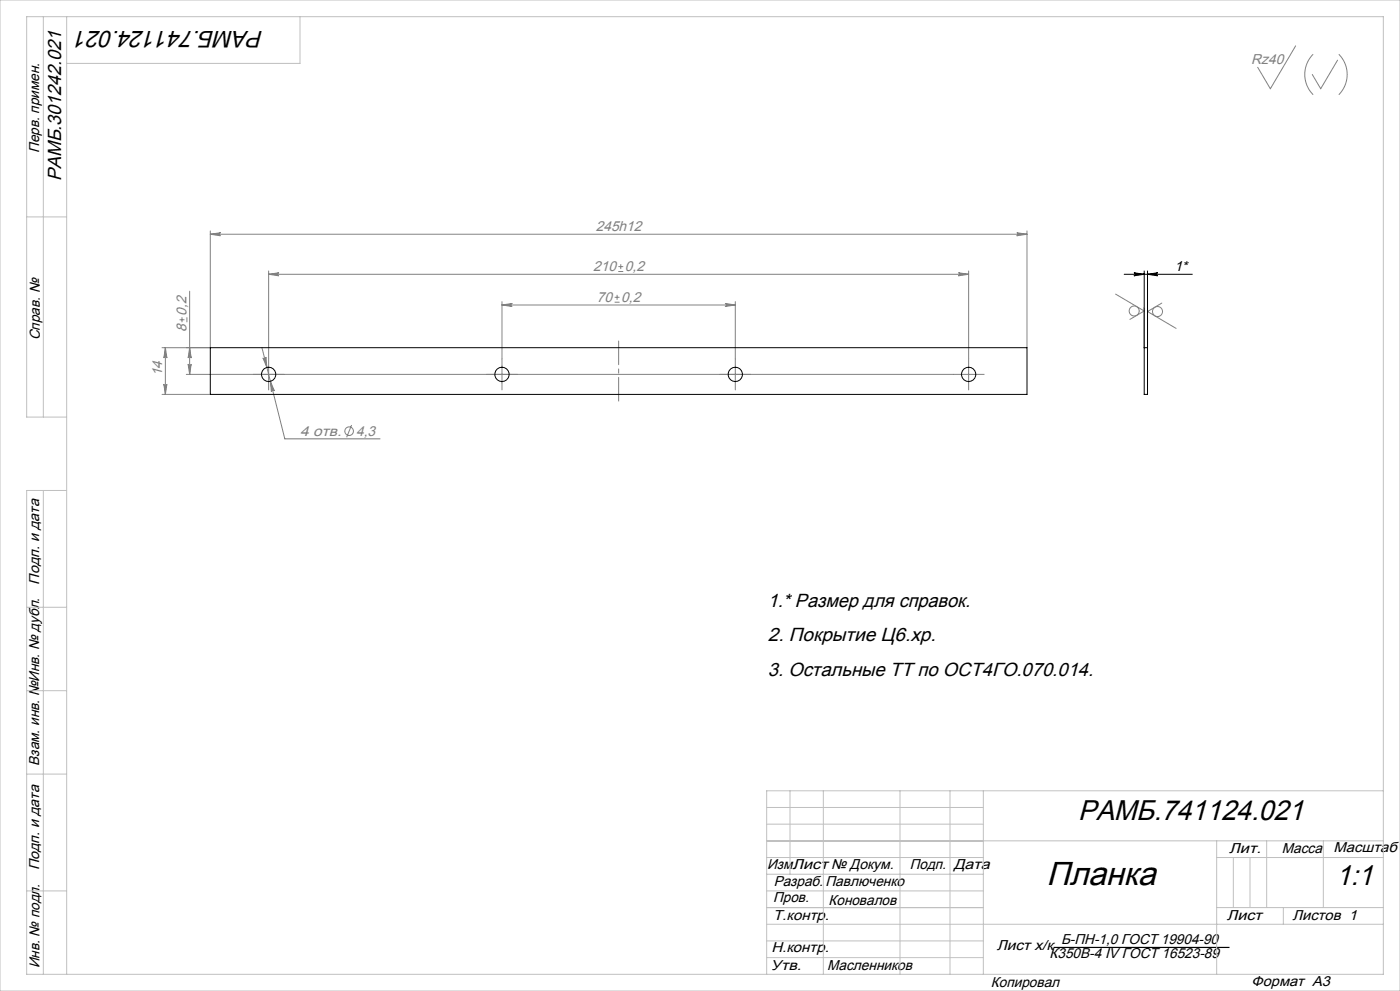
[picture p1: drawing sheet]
<svg xmlns="http://www.w3.org/2000/svg" width="420mm" height="297mm" viewBox="0 0 420 297" stroke-linecap="round" stroke-linejoin="round" font-family="sans-serif">
<g fill="none" stroke="#808080" stroke-width=".3">
<path d="M388.7 13.7l-7.6 12.9-3.8-6.4M393.9 16.3a8.6 8.6 0 0 0 0 12.1M401.3 18l-5.1 8.6-2.5-4.3M401.6 16.3a8.6 8.6 0 0 1 0 12.1M63.1 70.2l3-.4a.45 .45 0 0 0-.4 .4 .45 .45 0 0 0 .4 .5zM63.1 69.2v35h-14.5M63.1 70.2h245M185.5 79.9h1.5M186.2 79.2v1.4M305.1 69.8l3 .4-3 .5a.45 .45 0 0 0 .4-.5 .45 .45 0 0 0-.4-.4zM308.1 69.2v35M53.9 95.8h1.4"/>
<path d="M54.6 95.1v1.5M56.1 95.1v1.5M56.9 87.3v24.9M80.6 82.2l3-.4a.45 .45 0 0 0-.4 .4 .45 .45 0 0 0 .4 .5zM80.6 81.2v26.4M80.6 82.2h210M150.6 91.4l3-.4a.45 .45 0 0 0-.4 .4 .45 .45 0 0 0 .4 .5zM150.6 90.4v17.2M150.6 91.4h70M184.4 90.6h1.5M184.4 89.1h1.5M185.1 88.4v1.4"/>
<path d="M185.5 81.4h1.5M217.6 91l3 .4-3 .5a.45 .45 0 0 0 .4-.5 .45 .45 0 0 0-.4-.4zM220.6 90.4v17.2M287.6 81.8l3 .4-3 .5a.45 .45 0 0 0 .4-.5 .45 .45 0 0 0-.4-.4zM290.6 81.2v26.4M334.7 88.1l8.6 5.1-4.3 2.5M343.3 92.2v12M344.3 92.4v11.8M348.5 90.8l-4.2 2.6 8.5 5M48.6 118.2h14.5M49.2 115.2a.45 .45 0 0 0 .4 .4 .45 .45 0 0 0 .5-.4l-.5 3zM49.6 104.2l.5 3a.45 .45 0 0 0-.5-.4 .45 .45 0 0 0-.4 .4z"/>
<path d="M49.6 104.2v14M55.9 112.2h230M56.4 109.2a.45 .45 0 0 0 .5 .4 .45 .45 0 0 0 .4-.4l-.4 3zM56.9 104.2l.4 3a.45 .45 0 0 0-.4-.4 .45 .45 0 0 0-.5 .4zM78.6 104.3l6.8 27.2h28.6M78.9 107.3a.45 .45 0 0 0 .5 .3 .45 .45 0 0 0 .4-.5l.3 3zM80.6 109.7v5M81.1 114.3l1.2 2.8a.45 .45 0 0 0-.6-.3 .45 .45 0 0 0-.3 .5zM150.6 109.7v5M220.6 109.7v5M288.1 112.2h5M290.6 109.7v5"/>
<path d="M105.5 127.4l-1.5 3.7"/>
<circle cx="340.3" cy="93.2" r="1.5"/>
<circle cx="347.3" cy="93.4" r="1.5"/>
<circle cx="104.7" cy="129.2" r="1.29"/>
</g>
<path d="M316.1 283.9h52.7" fill="none" stroke="#000" stroke-width=".35"/>
<path d="M185.6 120.2v-18" fill="none" stroke="#808080" stroke-width=".3" stroke-dasharray="15.2 1.3 1.3 1.3" stroke-dashoffset="8.1"/>
<g fill="none" stroke="#808080" stroke-width=".3" stroke-dasharray="15.2 1.3 1.3 1.3">
<path d="M78.1 112.2h-2.2M80.6 114.7v2.2M80.6 109.7v-2.1M83.1 112.2h2.1M148.1 112.2h-2.2M150.6 114.7v2.2M150.6 109.7v-2.1M153.1 112.2h2.1M218.1 112.2h-2.2M220.6 114.7v2.2M220.6 109.7v-2.1M223.1 112.2h2.1"/>
<path d="M288.1 112.2h-2.2M290.6 114.7v2.2M290.6 109.7v-2.1M293.1 112.2h2.1"/>
</g>
<g fill="none" stroke="#c0c0c0" stroke-width=".3">
<path d="M0 0h420v297h-420zM13 5v120M20 5v287M90 5v14h-70M8 65h12M20 125h-12v-120h407v287h-407v-145h12M13 147v145M8 182h12M8 207h12M8 232h12M237 237v25M247 237v55"/>
<path d="M270 237v55M285 237v55M295 237v55M415 237h-185v55M230 252h185M230 247h65M230 242h65M230 257h65M365 252v40M365 257h50M370 257v15M375 257v15"/>
<path d="M380 252v20M397 252v20M8 267h12M230 272h65M230 267h65M230 277h185M230 262h65M365 272h50M385 272v5M230 282h65M230 287h65"/>
</g>
<path d="M337.3 82.2h20.4M340.3 81.8l3 .4-3 .5a.45 .45 0 0 0 .4-.5 .45 .45 0 0 0-.4-.4zM343.3 81.2v23M344.3 82.2l3-.4a.45 .45 0 0 0-.5 .4 .45 .45 0 0 0 .5 .5zM344.3 81.2v23" fill="none" stroke="#000" stroke-width=".3"/>
<path d="M344.3 82.2l3-.4a.45 .45 0 0 0-.5 .4 .45 .45 0 0 0 .5 .5zM340.3 81.8l3 .4-3 .5a.45 .45 0 0 0 .4-.5 .45 .45 0 0 0-.4-.4z" fill="#000"/>
<g fill="#808080">
<path d="M78.9 107.3l1.2 2.8-.3-3a.45 .45 0 0 1-.4 .5 .45 .45 0 0 1-.5-.3zM81.1 114.3l.3 3a.45 .45 0 0 1 .3-.5 .45 .45 0 0 1 .6 .3z"/>
<path d="M63.1 70.2l3-.4a.45 .45 0 0 0-.4 .4 .45 .45 0 0 0 .4 .5zM305.1 69.8l3 .4-3 .5a.45 .45 0 0 0 .4-.5 .45 .45 0 0 0-.4-.4zM150.6 91.4l3-.4a.45 .45 0 0 0-.4 .4 .45 .45 0 0 0 .4 .5zM217.6 91l3 .4-3 .5a.45 .45 0 0 0 .4-.5 .45 .45 0 0 0-.4-.4zM80.6 82.2l3-.4a.45 .45 0 0 0-.4 .4 .45 .45 0 0 0 .4 .5zM287.6 81.8l3 .4-3 .5a.45 .45 0 0 0 .4-.5 .45 .45 0 0 0-.4-.4z"/>
<path d="M49.2 115.2a.45 .45 0 0 0 .4 .4 .45 .45 0 0 0 .5-.4l-.5 3zM49.6 104.2l.5 3a.45 .45 0 0 0-.5-.4 .45 .45 0 0 0-.4 .4z"/>
<path d="M56.9 104.2l.4 3a.45 .45 0 0 0-.4-.4 .45 .45 0 0 0-.5 .4zM56.4 109.2a.45 .45 0 0 0 .5 .4 .45 .45 0 0 0 .4-.4l-.4 3z"/>
</g>
<g fill="none" stroke="#000" stroke-width=".3">
<path d="M63.1 104.2h245v14h-245zM343.3 104.2h1v14h-1z"/>
<circle cx="80.6" cy="112.2" r="2.15"/>
<circle cx="150.6" cy="112.2" r="2.15"/>
<circle cx="220.6" cy="112.2" r="2.15"/>
<circle cx="290.6" cy="112.2" r="2.15"/>
</g>
<text font-size="10" x="313.9" y="265.3">Планка</text>
<g font-size="8.5">
<text x="323.4" y="245.6">РАМБ.741124.021</text>
<text x="400.9" y="265.3">1:1</text>
</g>
<text font-size="7.1" x="79.1" y="9.1" transform="rotate(-180 79.1 9.1)">РАМБ.741124.021</text>
<g font-size="5.7">
<text x="18.4" y="54.4" transform="rotate(-90 18.4 54.4)">РАМБ.301242.021</text>
<text x="230.4" y="182">1.* Размер для справок.</text>
<text x="230.4" y="192.2">2. Покрытие Ц6.хр.</text>
<text x="230.4" y="202.5">3. Остальные ТТ по ОСТ4ГО.070.014.</text>
</g>
<g font-size="4.3" fill="#808080">
<text x="375.4" y="19.3">Rz40</text>
<text x="178.8" y="69.3">245h12</text>
<text x="177.9" y="81.3">210</text>
<text x="187.5" y="81.3">0,2</text>
<text x="56" y="94.6" transform="rotate(-90 56 94.6)">0,2</text>
<text x="179" y="90.5">70</text>
<text x="186.4" y="90.5">0,2</text>
<text x="56" y="99.5" transform="rotate(-90 56 99.5)">8</text>
<text x="48.7" y="112.7" transform="rotate(-90 48.7 112.7)">14</text>
<text x="90" y="130.6">4 отв.</text>
<text x="106.8" y="130.6">4,3</text>
</g>
<g font-size="4.3">
<text x="11.8" y="45.9" transform="rotate(-90 11.8 45.9)">Перв. примен.</text>
<text x="352.4" y="81.3">1*</text>
<text x="11.9" y="102" transform="rotate(-90 11.9 102)">Справ. №</text>
<text x="11.7" y="175.2" transform="rotate(-90 11.7 175.2)">Подп. и дата</text>
<text x="11.7" y="229.5" transform="rotate(-90 11.7 229.5)">Взам. инв. №Инв. № дубл.</text>
<text x="368.7" y="255.7">Лит.</text>
<text x="384.6" y="255.7">Масса</text>
<text x="400" y="255.3">Масштаб</text>
<text x="11.7" y="260.8" transform="rotate(-90 11.7 260.8)">Подп. и дата</text>
<text x="230.2" y="260.5">Изм.Лист № Докум.</text>
<text x="273" y="260.3">Подп.</text>
<text x="286.1" y="260.5">Дата</text>
<text x="232.1" y="265.5">Разраб.</text>
<text x="247.6" y="265.5">Павлюченко</text>
<text x="231.9" y="270.4">Пров.</text>
<text x="231.9" y="275.8">Т.контр.</text>
<text x="248.6" y="271.3">Коновалов</text>
<text x="368" y="275.8">Лист</text>
<text x="387.8" y="275.8">Листов 1</text>
<text x="231.4" y="285.4">Н.контр.</text>
<text x="299" y="284.7">Лист х/к</text>
<text x="314.9" y="287">К350В-4 IV ГОСТ 16523-89</text>
<text x="318.3" y="283">Б-ПН-1,0 ГОСТ 19904-90</text>
<text x="11.9" y="290.2" transform="rotate(-90 11.9 290.2)">Инв. № подл.</text>
<text x="231.2" y="290.7">Утв.</text>
<text x="248.2" y="290.7">Масленников</text>
<text x="297.3" y="295.8">Копировал</text>
<text x="375.5" y="295.5">Формат А3</text>
</g>
</svg>
